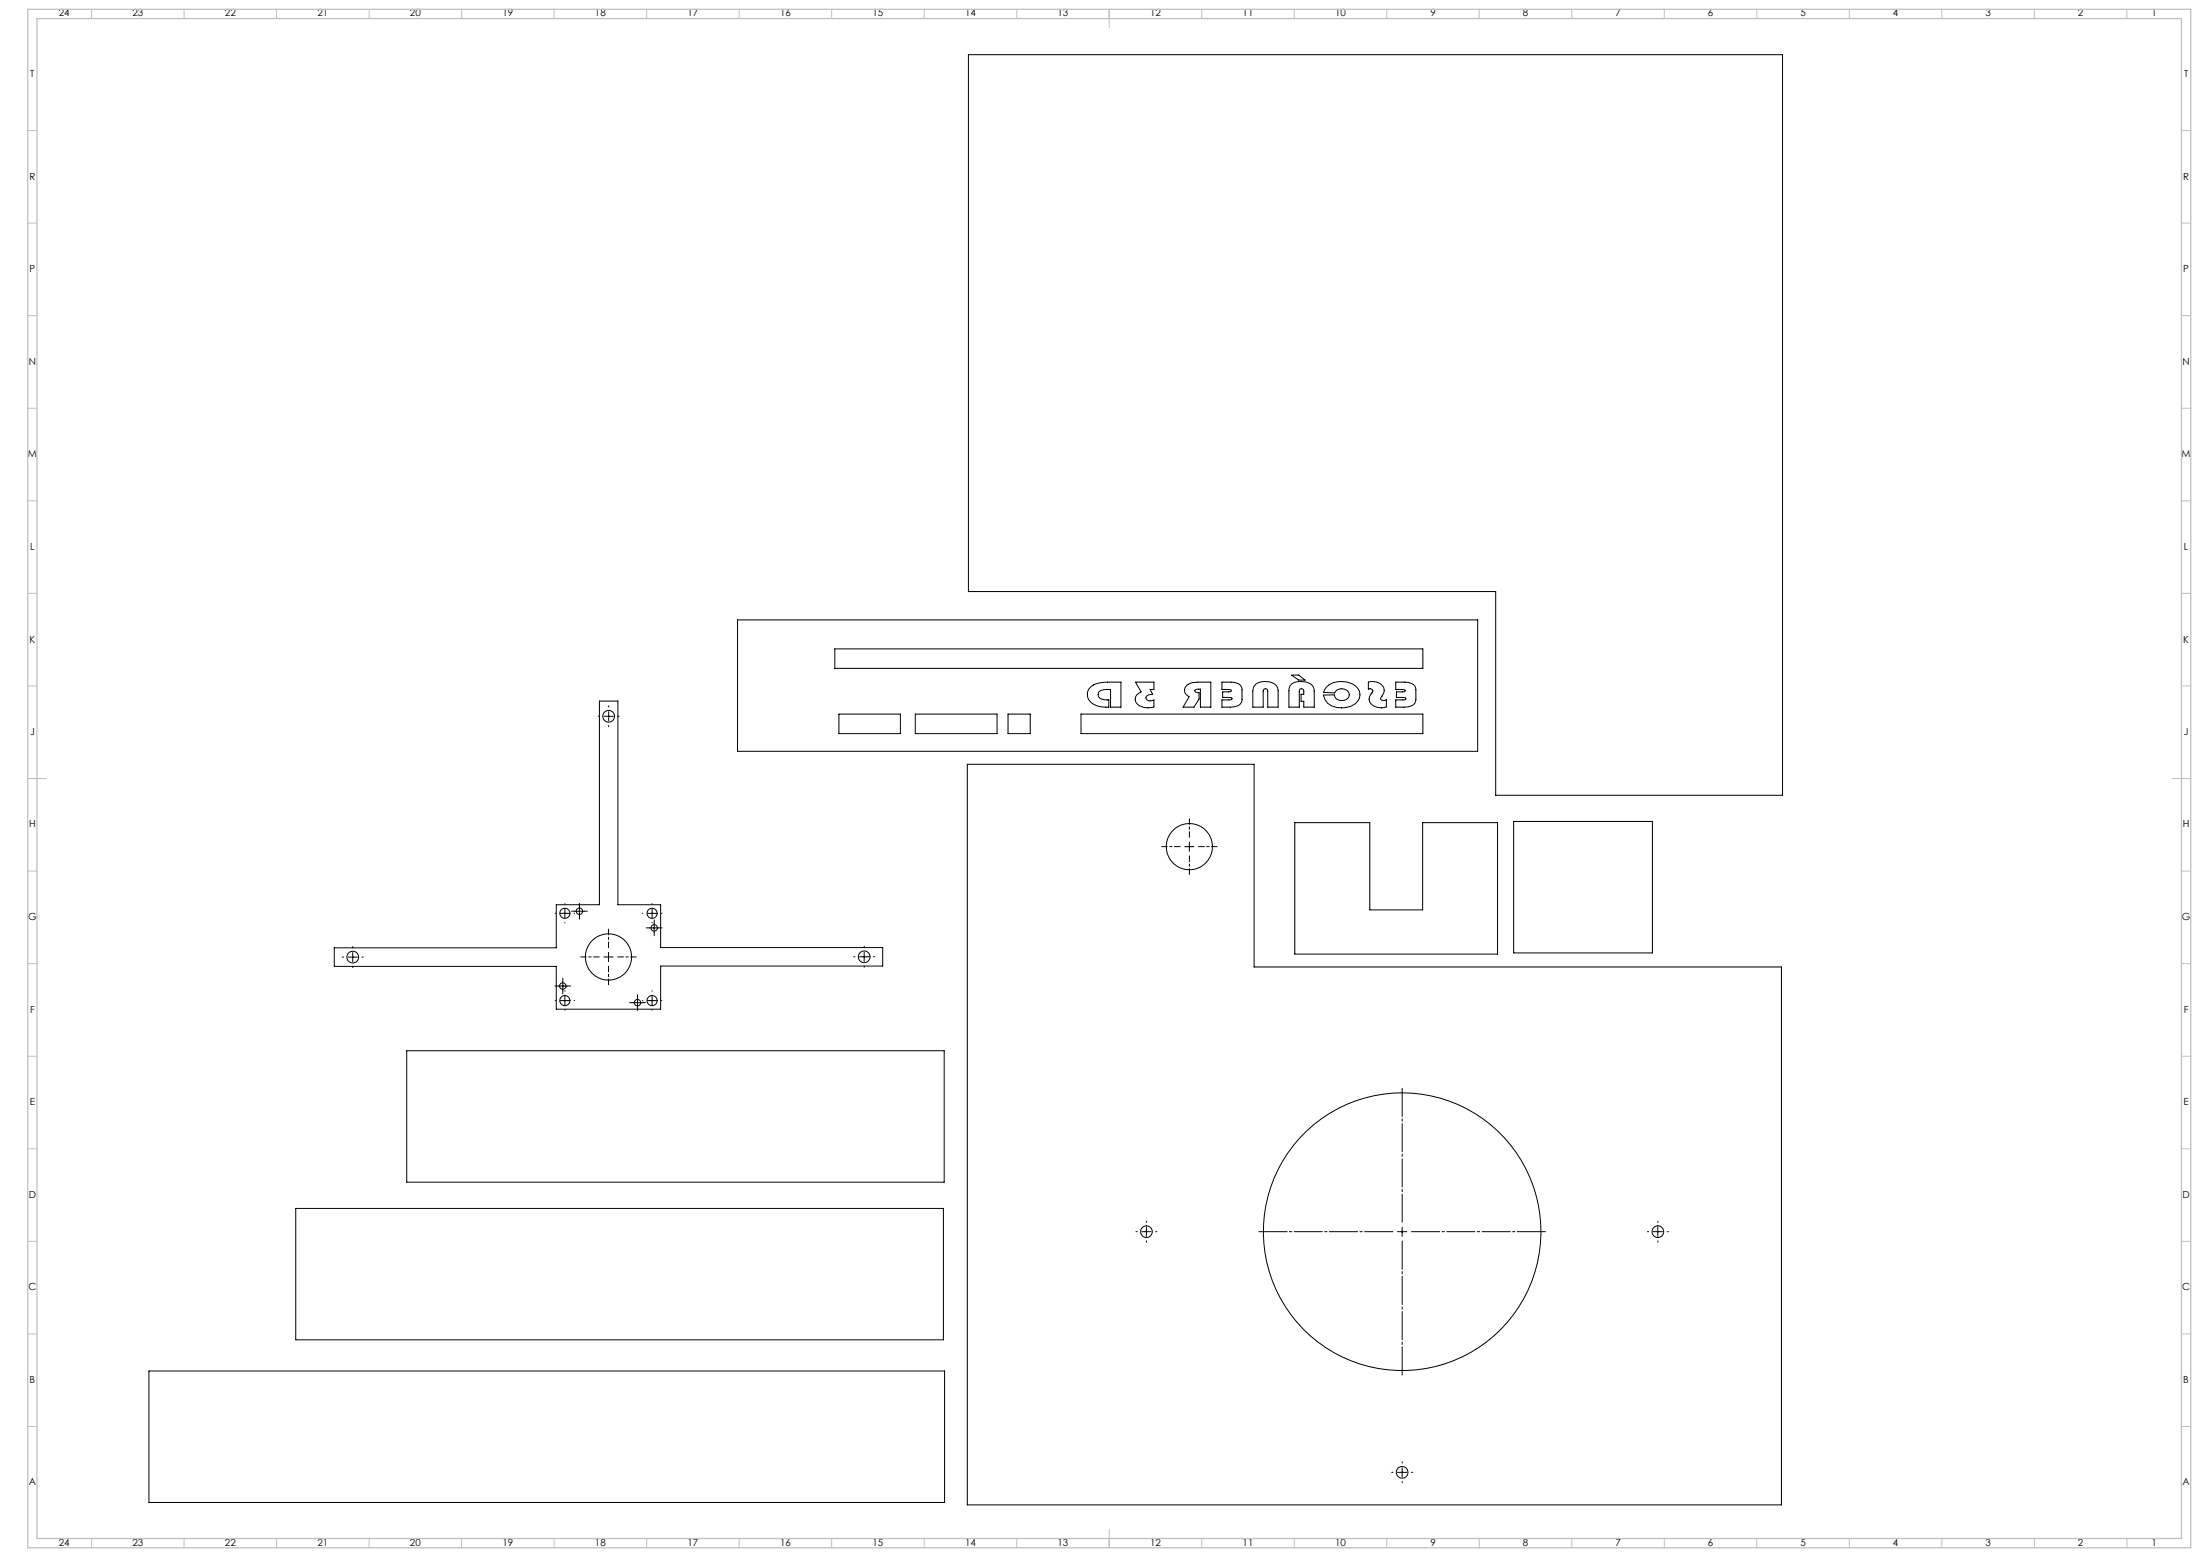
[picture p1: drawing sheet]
<svg xmlns="http://www.w3.org/2000/svg" width="1189mm" height="841mm" viewBox="0 0 1189 841" stroke-linecap="round" stroke-linejoin="round" font-family="sans-serif">
<path d="M757 665h1M757 665l1 1M758 665v1M758 665l-1 1" fill="none" stroke="#808080" stroke-width=".54"/>
<g fill="none" stroke="#000" stroke-width=".54" stroke-dasharray="15.2 1.3 1.3 1.3">
<path d="M324 387h-1M329 382v-1M329 392v1M334 387h1M300 493h.1M305 488h.1M305 498v1M310 493h1M311 492h-2M313 490v-2M313 495v1M316 492h1"/>
<path d="M347 493h.1M352 488h.1M352 498v1M354 499v-2M357 493h1M186 517h-1M191 512v-1M196 517h.1M351 501h-2M354 504v1M356 501h2M462 517h-1"/>
<path d="M467 512v-1M472 517h1M191 522v1M302 533h-2M304 530v-2M304 535v2M305 535h.1M307 533h1M345 539v-2M352 535h.1M467 522h.1M300 540h.1"/>
<path d="M305 545v1M310 540h1M342 542h-2M345 544v2M347 542h2M347 540h.1M352 545v1M357 540h1M615 665h-1M620 660h.1M620 670v1M625 665h.1"/>
<path d="M891 665h-1M896 660h.1M896 670v1M901 665h1M753 795h-1M758 790h.1M763 795h.1M758 800v1"/>
</g>
<path d="M638 457h-10M643 452v-10M648 457h10M643 462v10M324 517h-10M329 512v-10M334 517h10M329 522v10" fill="none" stroke="#000" stroke-width=".54" stroke-dasharray="15.2 1.3 1.3 1.3" stroke-dashoffset="12.1"/>
<g fill="none" stroke="#000" stroke-width=".54">
<path d="M523 30h440v400h-155v-110h-285zM399 335h400v71h-400zM451 350h318v11h-318zM589 371l3-2a36 36 0 0 1 14-1v14h-6v-10l-3 1a2.7 2.7 0 0 0-3 1 2.7 2.7 0 0 0 1 3l4 1v4a11 11 0 0 1-11-5 5 5 0 0 1 1-6zM614 368h10v4h-2l1 3h-1a2.2 2.2 0 0 0-3 2 2.7 2.7 0 0 0 5 1v4a7 7 0 0 1-10-4 4 4 0 0 1 3-4zM641 370a8 8 0 0 1 6-2h7v14h-5v-10l-3 1v1h2v4l-3 4h-6l4-6a4 4 0 0 1-2-6zM660 368a11 11 0 0 1 11 3v7a5 5 0 0 1-6 4h-5v-4h5l1-1h-1h-4v-3h4v-1l-5-1zM679 370a8 8 0 0 1 12 2v10h-6v-9a1.2 1.2 0 0 0-1-1 1.2 1.2 0 0 0-1 1v9h-6v-9v-2zM698 365h4l3 2h-3zM698 369a8 8 0 0 1 12 3v10h-5v-3h-2v-4h2v-2a1.2 1.2 0 0 0-2-1 1.2 1.2 0 0 0-1 1v9h-5v-10zM717 371a12 12 0 0 1 18 2 7 7 0 0 1-7 9 10 10 0 0 1-13-7h6a4 4 0 0 0 4 3 4 4 0 0 0 4-3 4 4 0 0 0-3-3 4 4 0 0 0-5 2h-6zM740 368h1a5 5 0 0 1 6 2 5 5 0 0 1-1 7v1h1h2v4a7 7 0 0 1-9-4l1-3a1.5 1.5 0 0 0 1-2 1.5 1.5 0 0 0-2-1z"/>
<path d="M754 368a11 11 0 0 1 11 3v7a5 5 0 0 1-6 4h-5v-4h5l1-1h-1h-4v-3h4v-1l-5-1zM326 387h5M329 384v5M453 386h34v10h-34zM495 386h44v10h-44zM545 386h12v10h-12zM584 386h185v10h-185zM523 413h155v109h285v291h-440zM640 457h5M643 455v5M700 444h40v47h29v-47h40v71h-109zM818 444h75v71h-75z"/>
<path d="M303 493h5M305 491v5M311 492h5M313 490v5M350 493h5M352 491v5M354 499v5M181 512h120v-23h23v-110h10v110h23v23h120v10h-120v23h-56v-23h-120zM188 517h5M191 514v5M326 517h5M329 514v5"/>
<path d="M351 501h5M465 517h5M467 514v5M302 533h5M304 530v5M305 538v5M345 539v5M352 538v5M303 540h5M342 542h5M350 540h5M220 568h290v71h-290z"/>
<path d="M160 653h350v71h-350zM617 665h5M620 663v5M755 665h5M758 663v5M893 665h5M896 663v5M81 741h430v71h-430zM755 795h5M758 793v5"/>
<circle cx="329" cy="387" r="3"/>
<circle cx="643" cy="457" r="12"/>
<circle cx="305" cy="493" r="2.8"/>
<circle cx="313" cy="492" r="1.7"/>
<circle cx="352" cy="493" r="2.8"/>
<circle cx="191" cy="517" r="3"/>
<circle cx="329" cy="517" r="12"/>
<circle cx="354" cy="501" r="1.7"/>
<circle cx="467" cy="517" r="3"/>
<circle cx="304" cy="533" r="1.7"/>
<circle cx="305" cy="540" r="2.8"/>
<circle cx="345" cy="542" r="1.8"/>
<circle cx="352" cy="540" r="2.8"/>
<circle cx="620" cy="665" r="3"/>
<circle cx="758" cy="665" r="75"/>
<circle cx="896" cy="665" r="3"/>
<circle cx="758" cy="795" r="3"/>
</g>
<g fill="none" stroke="#c0c0c0" stroke-width=".54">
<path d="M49 5v5M99 5v5M149 5v5M199 5v5M249 5v5M299 5v5M349 5v5M399 5v5M449 5v5M499 5v5M549 5v5M599 5v10"/>
<path d="M649 5v5M699 5v5M749 5v5M799 5v5M849 5v5M899 5v5M949 5v5M999 5v5M1049 5v5M1099 5v5M1149 5v5M15 71h5"/>
<path d="M1179 71h5M15 121h5M1179 121h5M15 171h5M1179 171h5M15 221h5M1179 221h5M15 271h5M1179 271h5M15 321h5M1179 321h5M15 371h5"/>
<path d="M1179 371h5M15 421h10M1174 421h10M15 471h5M1179 471h5M15 521h5M1179 521h5M15 571h5M1179 571h5M15 621h5M1179 621h5M15 671h5"/>
<path d="M1179 671h5M15 721h5M1179 721h5M15 771h5M1179 771h5M49 831v5M99 831v5M149 831v5M199 831v5M249 831v5M299 831v5M349 831v5"/>
<path d="M399 831v5M449 831v5M499 831v5M549 831v5M599 826v10M649 831v5M699 831v5M749 831v5M799 831v5M849 831v5M899 831v5M949 831v5"/>
<path d="M999 831v5M1049 831v5M1099 831v5M1149 831v5"/>
</g>
<path d="M15 5h1169v831h-1169zM20 10h1159v821h-1159z" fill="none" stroke="#c0c0c0" stroke-width=".7"/>
<path d="M753 665h-73M758 660v-72M758 670v73M763 665h72" fill="none" stroke="#000" stroke-width=".54" stroke-dasharray="15.2 1.3 1.3 1.3" stroke-dashoffset="-.1"/>
<g font-size="5.3">
<text x="32" y="9">24</text>
<text x="72" y="9">23</text>
<text x="122" y="9">22</text>
<text x="172" y="9">21</text>
<text x="222" y="9">20</text>
<text x="272" y="9">19</text>
<text x="322" y="9">18</text>
<text x="372" y="9">17</text>
<text x="422" y="9">16</text>
<text x="472" y="9">15</text>
<text x="522" y="9">14</text>
<text x="572" y="9">13</text>
<text x="622" y="9">12</text>
<text x="672" y="9">11</text>
<text x="722" y="9">10</text>
<text x="773" y="9">9</text>
<text x="823" y="9">8</text>
<text x="873" y="9">7</text>
<text x="923" y="9">6</text>
<text x="973" y="9">5</text>
<text x="1023" y="9">4</text>
<text x="1073" y="9">3</text>
<text x="1123" y="9">2</text>
<text x="1163" y="9">1</text>
<text x="16" y="42">T</text>
<text x="1180" y="42">T</text>
<text x="16" y="97">R</text>
<text x="1180" y="97">R</text>
<text x="16" y="147">P</text>
<text x="1180" y="147">P</text>
<text x="16" y="197">N</text>
<text x="1180" y="197">N</text>
<text x="15" y="247">M</text>
<text x="1179" y="247">M</text>
<text x="16" y="297">L</text>
<text x="1180" y="297">L</text>
<text x="16" y="347">K</text>
<text x="1180" y="347">K</text>
<text x="16" y="397">J</text>
<text x="1180" y="397">J</text>
<text x="16" y="447">H</text>
<text x="1180" y="447">H</text>
<text x="15" y="497">G</text>
<text x="1179" y="497">G</text>
<text x="16" y="547">F</text>
<text x="1180" y="547">F</text>
<text x="16" y="597">E</text>
<text x="1180" y="597">E</text>
<text x="16" y="647">D</text>
<text x="1180" y="647">D</text>
<text x="15" y="697">C</text>
<text x="1179" y="697">C</text>
<text x="16" y="747">B</text>
<text x="1180" y="747">B</text>
<text x="16" y="802">A</text>
<text x="1180" y="802">A</text>
<text x="32" y="835">24</text>
<text x="72" y="835">23</text>
<text x="122" y="835">22</text>
<text x="172" y="835">21</text>
<text x="222" y="835">20</text>
<text x="272" y="835">19</text>
<text x="322" y="835">18</text>
<text x="372" y="835">17</text>
<text x="422" y="835">16</text>
<text x="472" y="835">15</text>
<text x="522" y="835">14</text>
<text x="572" y="835">13</text>
<text x="622" y="835">12</text>
<text x="672" y="835">11</text>
<text x="722" y="835">10</text>
<text x="773" y="835">9</text>
<text x="823" y="835">8</text>
<text x="873" y="835">7</text>
<text x="923" y="835">6</text>
<text x="973" y="835">5</text>
<text x="1023" y="835">4</text>
<text x="1073" y="835">3</text>
<text x="1123" y="835">2</text>
<text x="1163" y="835">1</text>
</g>
</svg>
